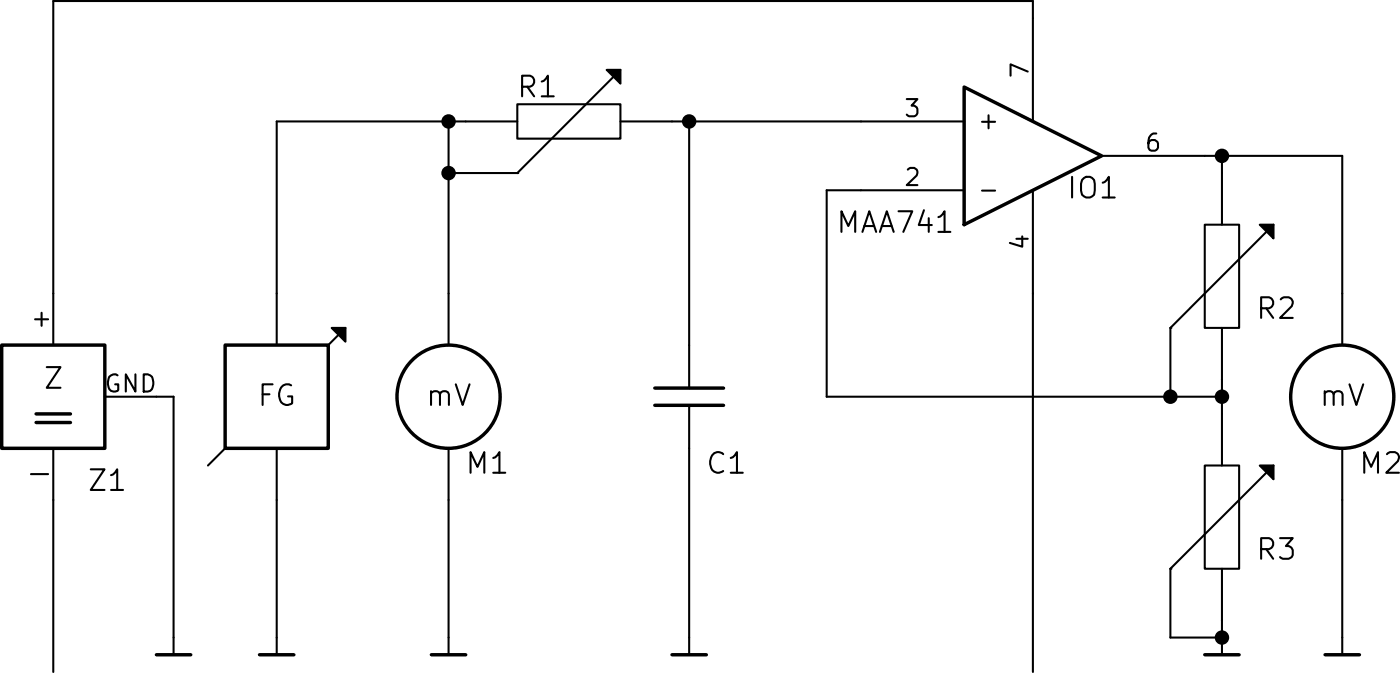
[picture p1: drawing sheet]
EESchema Schematic File Version 2
LIBS:elm
LIBS:power
LIBS:device
LIBS:transistors
LIBS:conn
LIBS:linear
LIBS:regul
LIBS:74xx
LIBS:cmos4000
LIBS:adc-dac
LIBS:memory
LIBS:xilinx
LIBS:special
LIBS:microcontrollers
LIBS:dsp
LIBS:microchip
LIBS:analog_switches
LIBS:motorola
LIBS:texas
LIBS:intel
LIBS:audio
LIBS:interface
LIBS:digital-audio
LIBS:philips
LIBS:display
LIBS:cypress
LIBS:siliconi
LIBS:opto
LIBS:atmel
LIBS:contrib
LIBS:valves
EELAYER 27 0
EELAYER END
$Descr A4 11693 8268
encoding utf-8
Sheet 1 1
Title ""
Date "8 dec 2014"
Rev ""
Comp ""
Comment1 ""
Comment2 ""
Comment3 ""
Comment4 ""
$EndDescr
$Comp
L FG FG1
U 1 1
P 3050 4400
F 0 "FG1" H 3100 4200 60  0001 L CNN
F 1 "FG" H 3050 4400 60  0001 C CNN
F 2 "~" H 3050 4400 60  0000 C CNN
F 3 "~" H 3050 4400 60  0000 C CNN
	1    3050 4400
	1    0    0    -1  
$EndComp
$Comp
L RP R1
U 1 1
P 3900 3600
F 0 "R1" V 4000 3450 60  0000 L CNN
F 1 "RP" H 4000 3550 60  0001 L CNN
F 2 "~" H 3900 3600 60  0000 C CNN
F 3 "~" H 3900 3600 60  0000 C CNN
	1    3900 3600
	0    1    -1   0   
$EndComp
$Comp
L C C1
U 1 1
P 4250 4400
F 0 "C1" H 4300 4200 60  0000 L CNN
F 1 "C" H 4400 4350 60  0001 L CNN
F 2 "~" H 4250 4400 60  0000 C CNN
F 3 "~" H 4250 4400 60  0000 C CNN
	1    4250 4400
	1    0    0    -1  
$EndComp
Wire Wire Line
	3550 3750 3750 3750
Connection ~ 3550 3600
Wire Wire Line
	4200 3600 4750 3600
Wire Wire Line
	4250 3600 4250 4250
Connection ~ 4250 3600
$Comp
L MAA741_ IO1
U 1 1
P 5250 3700
F 0 "IO1" H 5350 3600 60  0000 L CNN
F 1 "MAA741" H 4850 3500 60  0000 C CNN
F 2 "~" H 5250 3700 60  0000 C CNN
F 3 "~" H 5250 3700 60  0000 C CNN
	1    5250 3700
	1    0    0    -1  
$EndComp
$Comp
L RP R2
U 1 1
P 5800 4050
F 0 "R2" H 5900 3950 60  0000 L CNN
F 1 "RP" H 5900 4000 60  0001 L CNN
F 2 "~" H 5800 4050 60  0000 C CNN
F 3 "~" H 5800 4050 60  0000 C CNN
	1    5800 4050
	1    0    0    -1  
$EndComp
$Comp
L RP R3
U 1 1
P 5800 4750
F 0 "R3" H 5900 4650 60  0000 L CNN
F 1 "RP" H 5900 4700 60  0001 L CNN
F 2 "~" H 5800 4750 60  0000 C CNN
F 3 "~" H 5800 4750 60  0000 C CNN
	1    5800 4750
	1    0    0    -1  
$EndComp
Wire Wire Line
	5800 3700 5800 3750
Wire Wire Line
	5800 4450 5800 4350
Wire Wire Line
	4650 4400 5800 4400
Connection ~ 5800 4400
Wire Wire Line
	4650 3800 4750 3800
Wire Wire Line
	4650 4400 4650 3800
$Comp
L GND P5
U 1 1
P 5800 5150
F 0 "P5" H 6000 5100 60  0001 C CNN
F 1 "GND" H 5800 5100 60  0001 C CNN
F 2 "~" H 5800 5150 60  0000 C CNN
F 3 "~" H 5800 5150 60  0000 C CNN
	1    5800 5150
	1    0    0    -1  
$EndComp
$Comp
L GND P4
U 1 1
P 4250 5150
F 0 "P4" H 4450 5100 60  0001 C CNN
F 1 "GND" H 4250 5100 60  0001 C CNN
F 2 "~" H 4250 5150 60  0000 C CNN
F 3 "~" H 4250 5150 60  0000 C CNN
	1    4250 5150
	1    0    0    -1  
$EndComp
$Comp
L GND P2
U 1 1
P 3050 5150
F 0 "P2" H 3250 5100 60  0001 C CNN
F 1 "GND" H 3050 5100 60  0001 C CNN
F 2 "~" H 3050 5150 60  0000 C CNN
F 3 "~" H 3050 5150 60  0000 C CNN
	1    3050 5150
	1    0    0    -1  
$EndComp
Wire Wire Line
	3050 5100 3050 4700
Wire Wire Line
	4250 5100 4250 4550
Wire Wire Line
	5800 5100 5800 5050
$Comp
L Z_SYM Z1
U 1 1
P 2400 4400
F 0 "Z1" H 2500 4150 60  0000 L CNN
F 1 "Z_SYM" H 2450 4600 60  0001 L CNN
F 2 "~" H 2400 4400 60  0000 C CNN
F 3 "~" H 2400 4400 60  0000 C CNN
	1    2400 4400
	1    0    0    -1  
$EndComp
$Comp
L GND P1
U 1 1
P 2750 5150
F 0 "P1" H 2950 5100 60  0001 C CNN
F 1 "GND" H 2750 5100 60  0001 C CNN
F 2 "~" H 2750 5150 60  0000 C CNN
F 3 "~" H 2750 5150 60  0000 C CNN
	1    2750 5150
	1    0    0    -1  
$EndComp
Wire Wire Line
	2750 5100 2750 4400
Wire Wire Line
	2750 4400 2700 4400
Wire Wire Line
	5250 3250 5250 3300
Wire Wire Line
	2400 3250 2400 4100
Wire Wire Line
	2400 4700 2400 5200
Wire Wire Line
	5250 5200 5250 4100
Connection ~ 5800 3700
$Comp
L GND P6
U 1 1
P 6150 5150
F 0 "P6" H 6350 5100 60  0001 C CNN
F 1 "GND" H 6150 5100 60  0001 C CNN
F 2 "~" H 6150 5150 60  0000 C CNN
F 3 "~" H 6150 5150 60  0000 C CNN
	1    6150 5150
	1    0    0    -1  
$EndComp
Connection ~ 3550 3750
Wire Wire Line
	3050 3600 3600 3600
Wire Wire Line
	2400 5200 5250 5200
Wire Wire Line
	2400 3250 5250 3250
Wire Wire Line
	5650 4200 5650 4400
Connection ~ 5650 4400
Wire Wire Line
	5650 4900 5650 5100
Wire Wire Line
	5650 5100 5800 5100
Connection ~ 5800 5100
$Comp
L MV M2
U 1 1
P 6150 4400
F 0 "M2" H 6200 4200 60  0000 L CNN
F 1 "MV" H 6150 4300 60  0001 C CNN
F 2 "~" H 6150 4400 60  0000 C CNN
F 3 "~" H 6150 4400 60  0000 C CNN
	1    6150 4400
	1    0    0    -1  
$EndComp
$Comp
L MV M1
U 1 1
P 3550 4400
F 0 "M1" H 3600 4200 60  0000 L CNN
F 1 "MV" H 3550 4300 60  0001 C CNN
F 2 "~" H 3550 4400 60  0000 C CNN
F 3 "~" H 3550 4400 60  0000 C CNN
	1    3550 4400
	1    0    0    -1  
$EndComp
Wire Wire Line
	3550 3600 3550 4100
Wire Wire Line
	3050 4100 3050 3600
$Comp
L GND P3
U 1 1
P 3550 5150
F 0 "P3" H 3750 5100 60  0001 C CNN
F 1 "GND" H 3550 5100 60  0001 C CNN
F 2 "~" H 3550 5150 60  0000 C CNN
F 3 "~" H 3550 5150 60  0000 C CNN
	1    3550 5150
	1    0    0    -1  
$EndComp
Wire Wire Line
	3550 4700 3550 5100
Wire Wire Line
	5750 3700 6150 3700
Wire Wire Line
	6150 3700 6150 4100
Wire Wire Line
	6150 5100 6150 4700
$EndSCHEMATC
